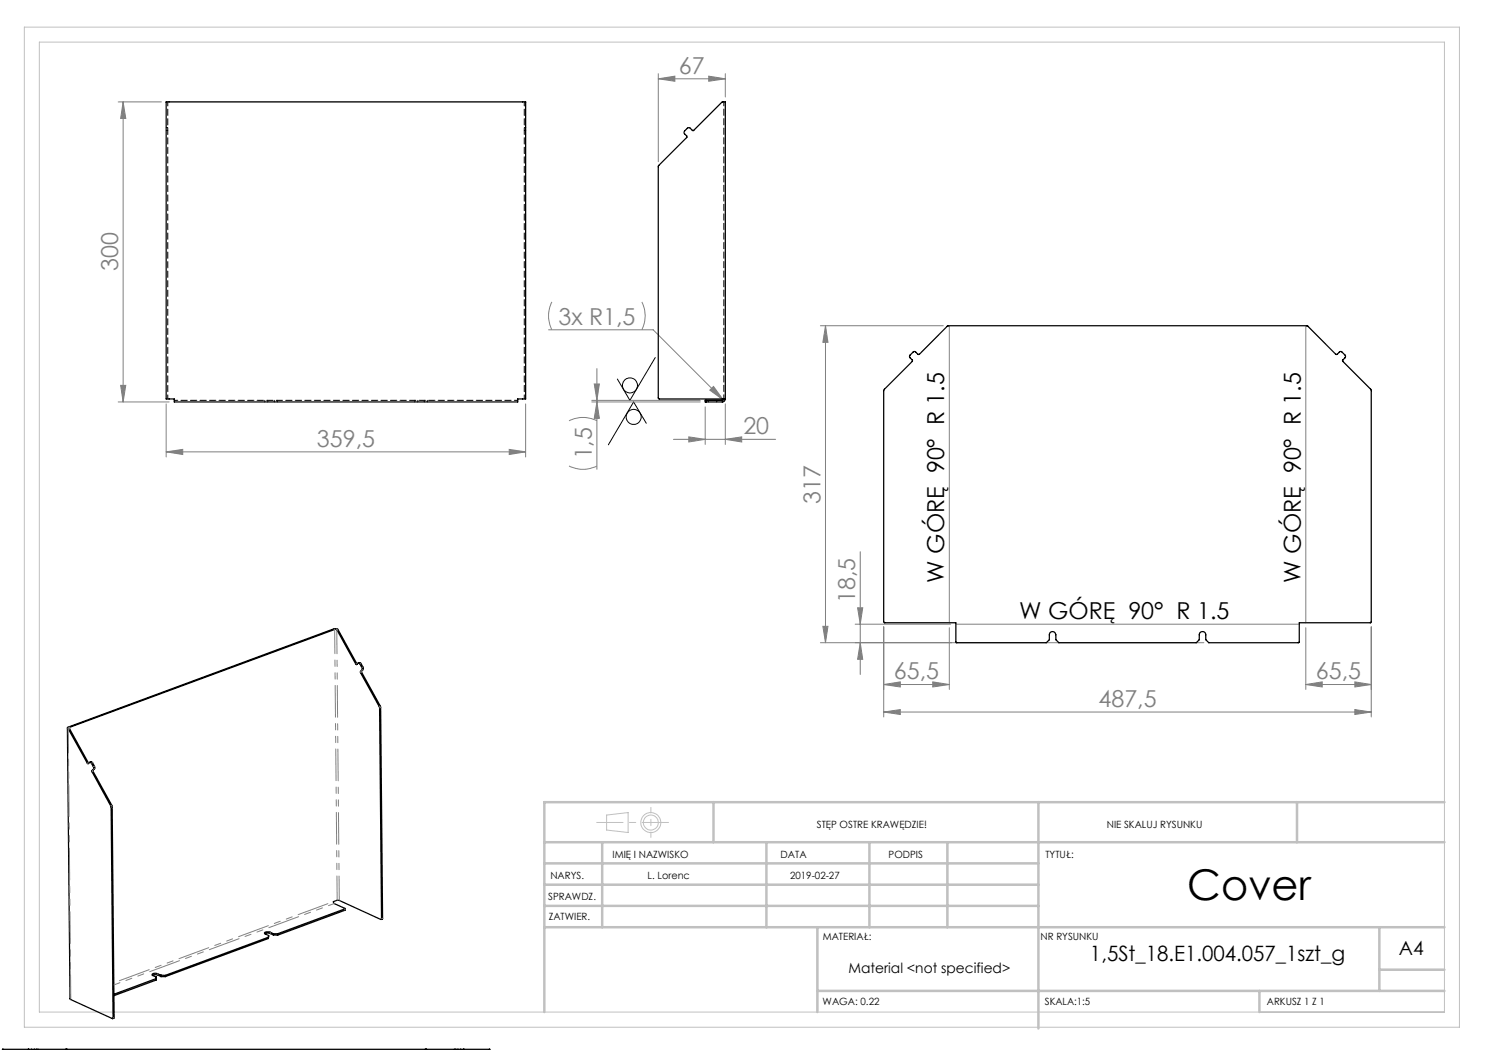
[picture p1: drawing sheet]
<svg xmlns="http://www.w3.org/2000/svg" width="297mm" height="210mm" viewBox="0 0 297 210" stroke-linecap="round" stroke-linejoin="round" font-family="sans-serif">
<g fill="none" stroke="#000" stroke-width=".2">
<path d="M131.1 71.5l-5.1 8.6-2.5-4.3M129.3 84.7l-2.6-4.3-5 8.6"/>
<circle cx="126" cy="77.1" r="1.51"/>
<circle cx="126.7" cy="83.4" r="1.51"/>
</g>
<g fill="none" stroke="#c0c0c0" stroke-width=".2">
<path d="M4.9 5.4h287v200h-287zM7.9 8.4h281v194h-281zM121.3 163l4.3-.5v4l-4.3-.5z"/>
<circle cx="130.2" cy="164.5" r="2"/>
<circle cx="130.2" cy="164.5" r="1.49"/>
</g>
<g fill="none" stroke="#808080" stroke-width=".2">
<path d="M131.7 15.8l3.3-.6v1.1zM131.7 14.7v17.6M131.7 15.8h13.4M141.7 15.2l3.4 .6-3.4 .5zM145.1 14.7v4.7M23.6 20.4h8.7M24.6 20.4v60M24.6 20.4l.6 3.3h-1.1zM24.1 77.1h1.1l-.6 3.3zM109.7 66h20.9l14.1 14M110.4 60.4a6.1 6.1 0 0 0 0 5.6M118.9 76.8h1l-.5 3.3z"/>
<path d="M119.4 73.7v20.2M128.4 60.4a6.1 6.1 0 0 1 0 5.6M142.7 77.3l2 2.7-2.7-2zM164.1 65.1h24.6M165.1 65.1l.5 3.4h-1zM165.1 65.1v63.4M189.9 65.1v59.5M261.2 65.1v59.5M23.6 80.4h10.2M33.2 90.4l3.3-.5v1zM33.2 80.8v10.6M33.2 90.4h71.9"/>
<path d="M101.8 89.9l3.3 .5-3.3 .5zM105.1 80.8v10.6M113.8 93.2a6.1 6.1 0 0 0 5.6 0M113.8 84.2a6.1 6.1 0 0 1 5.6 0M118.4 80.4h21.7M118.4 80.1h21.7M119.4 80.4l.5 3.3h-1zM134.7 87.9h20.4M137.8 87.4l3.2 .5-3.2 .5zM141 81.4v7.5M145.1 87.9l3.2-.5v1zM145.1 80.8v8.1"/>
<path d="M172 110.3v24.6M164.1 128.5h76.7M164.6 125.3h1l-.5 3.2zM171 124.8h19.1M171.5 121.6h1l-.5 3.2zM172 128.5l.5 3.4h-1zM176.7 136.9l3.4-.5v1zM176.7 125.4v18M176.7 136.9h13.2M186.5 136.4l3.4 .5-3.4 .5zM189.9 125.5v12.4M191.2 124.8h68.7"/>
<path d="M261.2 136.9l3.2-.5v1zM261.2 125.5v12.4M261.2 136.9h13M271 136.4l3.2 .5-3.2 .5zM274.2 125.4v18M176.7 142.4l3.4-.5v1zM176.7 142.4h97.5M271 141.9l3.2 .5-3.2 .5z"/>
</g>
<path d="M133.7 164.5h-14.4" fill="none" stroke="#c0c0c0" stroke-width=".2" stroke-dasharray="15.2 1.3 1.3 1.3" stroke-dashoffset="10"/>
<path d="M130.2 161.5v6" fill="none" stroke="#c0c0c0" stroke-width=".2" stroke-dasharray="15.2 1.3 1.3 1.3" stroke-dashoffset="14.1"/>
<g fill="none" stroke="#c0c0c0" stroke-width=".5">
<path d="M108.9 176.9h98.8M108.9 172.7h98.8M108.9 168.4h180M120.4 168.4v17M142.7 160.4v8M153.3 168.4v17M173.9 168.4v17M189.5 168.4v17M207.7 160.4v45.3M259.4 160.4v8M288.9 160.4h-180v42M108.9 181.2h98.8"/>
<path d="M108.9 185.4h180M163.5 198.2h125.4M163.5 185.4v17M251.9 198.2v4.2M275.9 185.4v12.8M275.9 193.9h13"/>
</g>
<g fill="#808080">
<path d="M176.7 142.4l3.4-.5v1zM271 141.9l3.2 .5-3.2 .5zM176.7 136.9l3.4-.5v1zM186.5 136.4l3.4 .5-3.4 .5zM261.2 136.9l3.2-.5v1zM271 136.4l3.2 .5-3.2 .5zM142.7 77.3l-.7 .7 2.7 2z"/>
<path d="M33.2 90.4l3.3-.5v1zM101.8 89.9l3.3 .5-3.3 .5z"/>
<path d="M172 128.5l.5 3.4h-1zM171.5 121.6h1l-.5 3.2z"/>
<path d="M164.6 125.3h1l-.5 3.2zM165.1 65.1l.5 3.4h-1z"/>
<path d="M24.1 77.1h1.1l-.6 3.3zM24.6 20.4l.6 3.3h-1.1z"/>
<path d="M119.4 80.4l.5 3.3h-1zM118.9 76.8h1l-.5 3.3z"/>
<path d="M137.8 87.4l3.2 .5-3.2 .5zM145.1 87.9l3.2-.5v1zM131.7 15.8l3.3-.6v1.1zM141.7 15.2l3.4 .6-3.4 .5z"/>
</g>
<g fill="none" stroke="#000" stroke-width=".25">
<path d="M33.3 20.4h71.8v59.4h-1.6v.6h-68.6v-.6h-1.7zM33.3 20.4h-.1M137.5 25.6l.4-.1 .6 .6h.2l5.6-5.6 .8-.1v59.4h-13.3l-.1-.2v-46.4l5.7-5.8-.6-1zM144.7 79.8l-.1 .3h-3.6v.3h3.5a.6 .6 0 0 0 .6-.6M182 71l.8-.7 .3 .1 .5 .5h.3l5.7-5.8h71.8l5.8 5.8h.2l.6-.6 .4 .1 .7 .8-.1 .4-.5 .4v.2l5.7 5.8v46.4l-.1 .2h-14.2v3.8l-.1 .1h-18l-.6-.6v-.9a.65 .65 0 0 0-.7-.7 .65 .65 0 0 0-.6 .7v.9l-.6 .6h-27.5l-.6-.6v-.9a.65 .65 0 0 0-.7-.7 .65 .65 0 0 0-.6 .7v.9l-.6 .6h-18l-.1-.1v-3.8h-14.3l-.1-.1-.1-46.4 5.8-5.8v-.3l-.6-.6zM71.4 132.8l-3.8-6.9-.9-.1-53.2 19.7 4 7.2h.1l.5-.3 .6 .9v.5l-.4 .5 3.9 7.1 .4 42.3-8.6-3.9-.5-54.2M71.6 132.6h.5l.5 .8v.5l-.3 .5 3.8 6.9 .4 42.4-.3 .2M17.7 152.6l-3.9-7 .1-.1 53.1-19.6h.3l3.9 6.9 .1 .1 .3-.3 .4 .2 .5 1-.4 .5v.2l3.8 7 .4 42.3-.1 .1-8.4-3.9h-.4l-.7 .3v.3l2.3 1.2-13.5 5M18 152.5l.4-.1 .5 .9 .1 .3-.4 .4v.3l3.8 6.9 .4 42.3-.3 .2M30.5 195.1l.7-.2 1 .4M31.2 195.7l-8.4 3.2M31.2 195.7v.3"/>
<path d="M31.2 196l-8.4 3.1M31.2 195.4v.3M31.2 195.4v.6M32.2 195l-.7-.2a.65 .65 0 0 0-1.1 .2l.8 .4M32.2 195l.9 .1M32.2 195v.3M32.2 195.3h.9M33.1 195.1v.2M53 186.8l.7-.2 1 .4M53.7 187.5l-20.6 7.6M53.7 187.7l-20.6 7.6M53.7 187.5v.2"/>
<path d="M53.7 187.1v.4M53.7 187.1v.6M54.7 186.8a1.85 1.85 0 0 0-1.7-.4v.3l.7 .4M54.7 186.8h.8M54.7 186.8v.2M54.7 187h.8M55.5 186.8v.2M69 181.7v.4l-13.5 4.9M.6 209.9l-.1 .2M.6 209.9h5M.6 209.9v.2M5.6 209.9h.2"/>
<path d="M5.6 209.9v.2M5.8 209.9h.5M5.8 209.9v.2M6.3 209.9h.6M6.3 209.9v.2M6.9 209.9h.4M6.9 209.9v.2M7.3 209.9h.3M7.3 209.9v.2M7.6 209.9h5.6M7.6 209.9v.2M13.2 209.9h.1"/>
<path d="M13.2 209.9v.2M13.3 209.9h.1M13.3 209.9v.2M13.4 209.9h71.7M13.4 209.9v.2M85.1 209.9h.1M85.1 209.9v.2M85.2 209.9h.1M85.2 209.9v.2M85.3 209.9h5.6M85.3 209.9v.2M90.9 209.9h.3"/>
<path d="M90.9 209.9v.2M91.2 209.9h.4M91.2 209.9v.2M91.6 209.9h.5M91.6 209.9v.2M92.1 209.9h.6M92.1 209.9v.2M92.7 209.9h.1M92.7 209.9v.2M92.8 209.9v.2M92.8 209.9h5.1M97.9 209.9l.1 .2"/>
<path d="M97.9 209.9v.2"/>
</g>
<path d="M66.9 125.9l.5 54.1M13.7 145.8l.5 54.1M67.9 180.1l-.5-54.2" fill="none" stroke="#808080" stroke-width=".2" stroke-dasharray="6.3 1.3 1.3 1.3 1.3 1.3" stroke-dashoffset="1.5"/>
<g fill="none" stroke="#808080" stroke-width=".2" stroke-dasharray="6.3 1.3 1.3 1.3 1.3 1.3">
<path d="M66.9 125.9l-.2-.1M67.2 125.8h.3M67.7 125.9l-.3 .1M71.2 132.8l.2-.1M72.1 134.3l.2-.1M72.2 132.7l-.2 .1M72.3 134.4l-.2 .1M72.4 133.5l.2-.1M72.6 133.9l-.2 .1M13.6 145.7l.2-.1M13.9 145.5l-.2-.1M13.9 145.7v-.2"/>
<path d="M14 145.8l-.3 .1M17.5 152.6h.2M18.4 154.1l.2-.1M18.5 152.6h-.2M18.6 154.3l-.2 .1M18.7 153.3l.2-.1M18.9 153.8h-.2M75.9 141.3l.2-.1M76.2 141.5l-.3 .1M22.2 161.1l.2-.1M22.5 161.3l-.3 .1M31.6 195v-.3"/>
<path d="M54.1 186.7v-.3M69 182v-.2M76.3 183.7h.2M22.6 203.6l.2-.1"/>
</g>
<path d="M66.7 180.3l-43.9 16.2" fill="none" stroke="#808080" stroke-width=".2" stroke-dasharray="6.3 1.3 1.3 1.3 1.3 1.3" stroke-dashoffset="-1.2"/>
<path d="M22.8 197l44.1-16.3" fill="none" stroke="#808080" stroke-width=".2" stroke-dasharray="6.3 1.3 1.3 1.3 1.3 1.3" stroke-dashoffset="5.1"/>
<path d="M104.9 20.4v59.4M144.8 20.4v59.4M33.6 79.8v-59.4" fill="none" stroke="#000" stroke-width=".2" stroke-dasharray="1.3 .6" stroke-dashoffset=".5"/>
<g fill="none" stroke="#000" stroke-width=".2" stroke-dasharray="1.3 .6">
<path d="M33.3 26.1h.3M33.6 20.4h.1M33.6 25.5h-.3M104.8 20.4h.1M104.9 26.1h.3M105.2 25.5h-.3M53 80.1v.3M53.6 80.4v-.3M54.9 80.4v-.3M55.5 80.4v-.3M83 80.1v.3M83.6 80.4v-.3"/>
<path d="M84.9 80.4v-.3M85.5 80.4v-.3M141.7 80.4v-.3M143.3 80.4v-.3"/>
</g>
<path d="M103.6 80.1h-68.7" fill="none" stroke="#000" stroke-width=".2" stroke-dasharray="1.3 .6" stroke-dashoffset=".6"/>
<text font-size="8.5" x="237.5" y="179.9">Cover</text>
<g font-size="4.7" fill="#808080">
<text x="135.8" y="14.7">67</text>
<text x="23.6" y="54.2" transform="rotate(-90 23.6 54.2)">300</text>
<text x="111.7" y="64.9">3x R1,5</text>
<text x="63.4" y="89.4">359,5</text>
<text x="148.7" y="86.9">20</text>
<text x="118.4" y="91.9" transform="rotate(-90 118.4 91.9)">1,5</text>
<text x="164.1" y="100.7" transform="rotate(-90 164.1 100.7)">317</text>
<text x="171" y="120.7" transform="rotate(-90 171 120.7)">18,5</text>
<text x="178.8" y="135.9">65,5</text>
<text x="263.2" y="135.9">65,5</text>
<text x="219.7" y="141.4">487,5</text>
</g>
<g font-size="4.7">
<text x="188.9" y="116.5" transform="rotate(-90 188.9 116.5)">W GÓRĘ 90° R 1.5</text>
<text x="260.2" y="116.5" transform="rotate(-90 260.2 116.5)">W GÓRĘ 90° R 1.5</text>
<text x="203.9" y="123.8">W GÓRĘ 90° R 1.5</text>
</g>
<text font-size="4.2" x="218" y="192.2">1,5St_18.E1.004.057_1szt_g</text>
<text font-size="3.9" x="279.8" y="190.9">A4</text>
<text font-size="2.8" x="169.7" y="194.6">Material &lt;not specified&gt;</text>
<g font-size="2">
<text x="163.4" y="165.5">STĘP OSTRE KRAWĘDZIE!</text>
<text x="221.4" y="165.6">NIE SKALUJ RYSUNKU</text>
<text x="122.5" y="171.6">IMIĘ I NAZWISKO</text>
<text x="156.1" y="171.6">DATA</text>
<text x="177.7" y="171.6">PODPIS</text>
<text x="209.1" y="171.6">TYTUŁ:</text>
<text x="110.1" y="175.8">NARYS.</text>
<text x="129.5" y="175.8">L. Lorenc</text>
<text x="158" y="175.7">2019-02-27</text>
<text x="109.6" y="180">SPRAWDZ.</text>
<text x="109.7" y="184.1">ZATWIER.</text>
<text x="164.5" y="187.9">MATERIAŁ:</text>
<text x="208.1" y="188.1">NR RYSUNKU</text>
<text x="164.5" y="201">WAGA: 0.22</text>
<text x="209" y="201">SKALA:1:5</text>
<text x="253.4" y="201">ARKUSZ 1 Z 1</text>
</g>
</svg>
